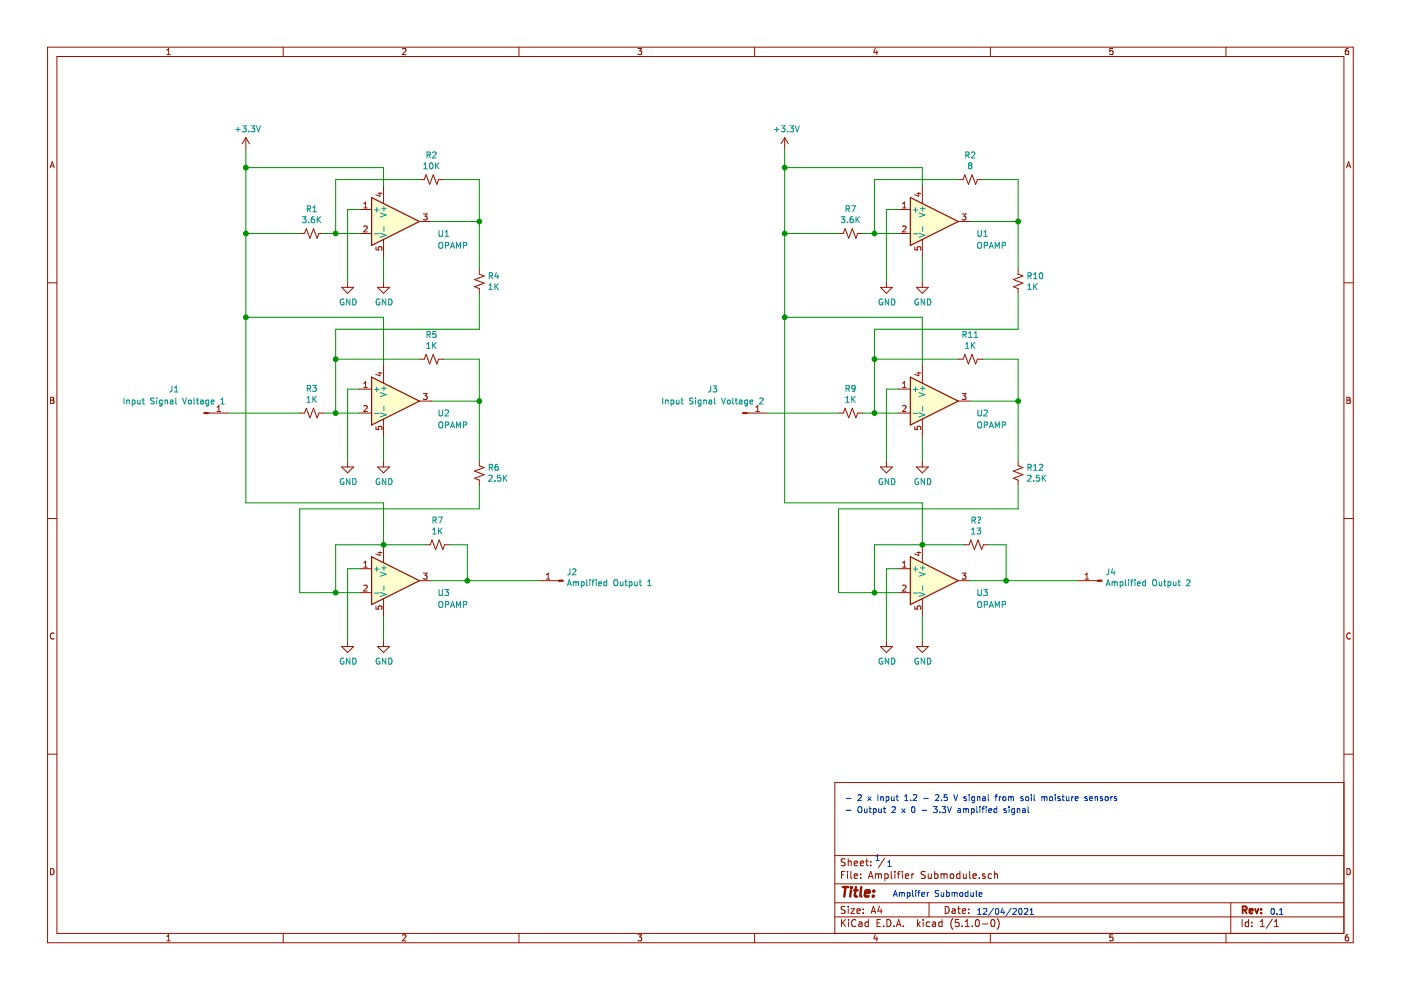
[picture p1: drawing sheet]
EESchema Schematic File Version 4
EELAYER 29 0
EELAYER END
$Descr A4 11693 8268
encoding utf-8
Sheet 1 1
Title ""
Date ""
Rev ""
Comp ""
Comment1 ""
Comment2 ""
Comment3 ""
Comment4 ""
$EndDescr
Text Notes 7450 7500 0    50   ~ 0
Amplifer Submodule
Text Notes 7050 6700 0    50   ~ 0
- 2 x Input 1.2 - 2.5 V signal from soil moisture sensors\n
Text Notes 7300 7200 0    50   ~ 0
1
Text Notes 7400 7250 0    50   ~ 0
1
Text Notes 10600 7650 0    50   ~ 0
0.1
Text Notes 8150 7650 0    50   ~ 0
12/04/2021
Text Notes 7050 6800 0    50   ~ 0
- Output 2 x 0 - 3.3V amplified signal 
$Comp
L pspice:OPAMP U1
U 1 1
P 3300 1850
F 0 "U1" H 3650 1750 50  0000 L CNN
F 1 "OPAMP" H 3650 1650 50  0000 L CNN
F 2 "" H 3300 1850 50  0001 C CNN
F 3 "~" H 3300 1850 50  0001 C CNN
	1    3300 1850
	1    0    0    -1  
$EndComp
$Comp
L power:GND #PWR?
U 1 1
P 3200 2350
F 0 "#PWR?" H 3200 2100 50  0001 C CNN
F 1 "GND" H 3205 2177 50  0000 C CNN
F 2 "" H 3200 2350 50  0001 C CNN
F 3 "" H 3200 2350 50  0001 C CNN
	1    3200 2350
	1    0    0    -1  
$EndComp
$Comp
L power:+3.3V #PWR?
U 1 1
P 2050 1250
F 0 "#PWR?" H 2050 1100 50  0001 C CNN
F 1 "+3.3V" H 2065 1423 50  0000 C CNN
F 2 "" H 2050 1250 50  0001 C CNN
F 3 "" H 2050 1250 50  0001 C CNN
	1    2050 1250
	1    0    0    -1  
$EndComp
$Comp
L Device:R_Small_US R1
U 1 1
P 2600 1950
F 0 "R1" V 2395 1950 50  0000 C CNN
F 1 "3.6K" V 2486 1950 50  0000 C CNN
F 2 "" H 2600 1950 50  0001 C CNN
F 3 "~" H 2600 1950 50  0001 C CNN
	1    2600 1950
	0    1    1    0   
$EndComp
Wire Wire Line
	2700 1950 2800 1950
Wire Wire Line
	2500 1950 2050 1950
Wire Wire Line
	3000 1750 2900 1750
Wire Wire Line
	3200 2150 3200 2350
$Comp
L power:GND #PWR?
U 1 1
P 2900 2350
F 0 "#PWR?" H 2900 2100 50  0001 C CNN
F 1 "GND" H 2905 2177 50  0000 C CNN
F 2 "" H 2900 2350 50  0001 C CNN
F 3 "" H 2900 2350 50  0001 C CNN
	1    2900 2350
	1    0    0    -1  
$EndComp
Wire Wire Line
	2900 1750 2900 2350
Wire Wire Line
	2050 1250 2050 1400
Wire Wire Line
	3200 1550 3200 1400
Wire Wire Line
	3200 1400 2050 1400
Connection ~ 2050 1400
Wire Wire Line
	2050 1400 2050 1950
Wire Wire Line
	3600 1850 4000 1850
Wire Wire Line
	4000 1850 4000 1500
Wire Wire Line
	4000 1500 3700 1500
$Comp
L Device:R_Small_US R2
U 1 1
P 3600 1500
F 0 "R2" V 3395 1500 50  0000 C CNN
F 1 "10K" V 3486 1500 50  0000 C CNN
F 2 "" H 3600 1500 50  0001 C CNN
F 3 "~" H 3600 1500 50  0001 C CNN
	1    3600 1500
	0    1    1    0   
$EndComp
Wire Wire Line
	3500 1500 2800 1500
Wire Wire Line
	2800 1500 2800 1950
Connection ~ 2800 1950
Wire Wire Line
	2800 1950 3000 1950
$Comp
L power:GND #PWR?
U 1 1
P 3200 3850
F 0 "#PWR?" H 3200 3600 50  0001 C CNN
F 1 "GND" H 3205 3677 50  0000 C CNN
F 2 "" H 3200 3850 50  0001 C CNN
F 3 "" H 3200 3850 50  0001 C CNN
	1    3200 3850
	1    0    0    -1  
$EndComp
Wire Wire Line
	3200 3650 3200 3850
$Comp
L power:GND #PWR?
U 1 1
P 2900 3850
F 0 "#PWR?" H 2900 3600 50  0001 C CNN
F 1 "GND" H 2905 3677 50  0000 C CNN
F 2 "" H 2900 3850 50  0001 C CNN
F 3 "" H 2900 3850 50  0001 C CNN
	1    2900 3850
	1    0    0    -1  
$EndComp
Wire Wire Line
	2900 3250 2900 3850
Wire Wire Line
	2900 3250 3000 3250
Wire Wire Line
	3600 3350 4000 3350
Wire Wire Line
	3200 2650 3200 3050
Wire Wire Line
	3200 2650 2050 2650
Wire Wire Line
	2050 2650 2050 1950
Connection ~ 2050 1950
Wire Wire Line
	2700 3450 2800 3450
$Comp
L Device:R_Small_US R3
U 1 1
P 2600 3450
F 0 "R3" V 2395 3450 50  0000 C CNN
F 1 "1K" V 2486 3450 50  0000 C CNN
F 2 "" H 2600 3450 50  0001 C CNN
F 3 "~" H 2600 3450 50  0001 C CNN
	1    2600 3450
	0    1    1    0   
$EndComp
$Comp
L Connector:Conn_01x01_Male J1
U 1 1
P 1700 3450
F 0 "J1" H 1450 3650 50  0000 C CNN
F 1 "Input Signal Voltage 1" H 1450 3550 50  0000 C CNN
F 2 "" H 1700 3450 50  0001 C CNN
F 3 "~" H 1700 3450 50  0001 C CNN
	1    1700 3450
	1    0    0    -1  
$EndComp
$Comp
L pspice:OPAMP U2
U 1 1
P 3300 3350
F 0 "U2" H 3650 3250 50  0000 L CNN
F 1 "OPAMP" H 3650 3150 50  0000 L CNN
F 2 "" H 3300 3350 50  0001 C CNN
F 3 "~" H 3300 3350 50  0001 C CNN
	1    3300 3350
	1    0    0    -1  
$EndComp
Wire Wire Line
	4000 3350 4000 3000
Wire Wire Line
	4000 3000 3700 3000
$Comp
L Device:R_Small_US R5
U 1 1
P 3600 3000
F 0 "R5" V 3395 3000 50  0000 C CNN
F 1 "1K" V 3486 3000 50  0000 C CNN
F 2 "" H 3600 3000 50  0001 C CNN
F 3 "~" H 3600 3000 50  0001 C CNN
	1    3600 3000
	0    1    1    0   
$EndComp
Wire Wire Line
	3500 3000 2800 3000
Wire Wire Line
	2800 3000 2800 3450
Connection ~ 2800 3450
Wire Wire Line
	2800 3450 3000 3450
Wire Wire Line
	4000 1850 4000 2250
Connection ~ 4000 1850
$Comp
L Device:R_Small_US R4
U 1 1
P 4000 2350
F 0 "R4" H 4068 2396 50  0000 L CNN
F 1 "1K" H 4068 2305 50  0000 L CNN
F 2 "" H 4000 2350 50  0001 C CNN
F 3 "~" H 4000 2350 50  0001 C CNN
	1    4000 2350
	1    0    0    -1  
$EndComp
Wire Wire Line
	4000 2450 4000 2750
Wire Wire Line
	4000 2750 2800 2750
Wire Wire Line
	2800 2750 2800 3000
Connection ~ 2800 3000
$Comp
L pspice:OPAMP U3
U 1 1
P 3300 4850
F 0 "U3" H 3650 4750 50  0000 L CNN
F 1 "OPAMP" H 3650 4650 50  0000 L CNN
F 2 "" H 3300 4850 50  0001 C CNN
F 3 "~" H 3300 4850 50  0001 C CNN
	1    3300 4850
	1    0    0    -1  
$EndComp
$Comp
L power:GND #PWR?
U 1 1
P 3200 5350
F 0 "#PWR?" H 3200 5100 50  0001 C CNN
F 1 "GND" H 3205 5177 50  0000 C CNN
F 2 "" H 3200 5350 50  0001 C CNN
F 3 "" H 3200 5350 50  0001 C CNN
	1    3200 5350
	1    0    0    -1  
$EndComp
Wire Wire Line
	3200 5150 3200 5350
$Comp
L power:GND #PWR?
U 1 1
P 2900 5350
F 0 "#PWR?" H 2900 5100 50  0001 C CNN
F 1 "GND" H 2905 5177 50  0000 C CNN
F 2 "" H 2900 5350 50  0001 C CNN
F 3 "" H 2900 5350 50  0001 C CNN
	1    2900 5350
	1    0    0    -1  
$EndComp
Wire Wire Line
	2900 4750 2900 5350
Wire Wire Line
	2900 4750 3000 4750
Wire Wire Line
	1900 3450 2500 3450
Wire Wire Line
	2050 2650 2050 4200
Wire Wire Line
	2050 4200 3200 4200
Wire Wire Line
	3200 4200 3200 4550
Connection ~ 2050 2650
$Comp
L Device:R_Small_US R6
U 1 1
P 4000 3950
F 0 "R6" H 4068 3996 50  0000 L CNN
F 1 "2.5K" H 4068 3905 50  0000 L CNN
F 2 "" H 4000 3950 50  0001 C CNN
F 3 "~" H 4000 3950 50  0001 C CNN
	1    4000 3950
	1    0    0    -1  
$EndComp
Wire Wire Line
	4000 3350 4000 3850
Connection ~ 4000 3350
Wire Wire Line
	4000 4050 4000 4250
Wire Wire Line
	4000 4250 2500 4250
Wire Wire Line
	2500 4250 2500 4950
$Comp
L Device:R_Small_US R7
U 1 1
P 3650 4550
F 0 "R7" V 3445 4550 50  0000 C CNN
F 1 "1K" V 3536 4550 50  0000 C CNN
F 2 "" H 3650 4550 50  0001 C CNN
F 3 "~" H 3650 4550 50  0001 C CNN
	1    3650 4550
	0    1    1    0   
$EndComp
Wire Wire Line
	2500 4950 2800 4950
Wire Wire Line
	3550 4550 3200 4550
Wire Wire Line
	2800 4550 2800 4950
Connection ~ 3200 4550
Wire Wire Line
	3200 4550 2800 4550
Connection ~ 2800 4950
Wire Wire Line
	2800 4950 3000 4950
Wire Wire Line
	3600 4850 3900 4850
Wire Wire Line
	3900 4850 3900 4550
Wire Wire Line
	3900 4550 3750 4550
Wire Wire Line
	3900 4850 4500 4850
Connection ~ 3900 4850
$Comp
L Connector:Conn_01x01_Male J2
U 1 1
P 4700 4850
F 0 "J2" H 4672 4782 50  0000 R CNN
F 1 "Amplified Output 1" H 4672 4873 50  0000 R CNN
F 2 "" H 4700 4850 50  0001 C CNN
F 3 "~" H 4700 4850 50  0001 C CNN
	1    4700 4850
	-1   0    0    1   
$EndComp
$Comp
L pspice:OPAMP U1
U 1 1
P 7800 1850
F 0 "U1" H 8150 1750 50  0000 L CNN
F 1 "OPAMP" H 8150 1650 50  0000 L CNN
F 2 "" H 7800 1850 50  0001 C CNN
F 3 "~" H 7800 1850 50  0001 C CNN
	1    7800 1850
	1    0    0    -1  
$EndComp
$Comp
L power:GND #PWR?
U 1 1
P 7700 2350
F 0 "#PWR?" H 7700 2100 50  0001 C CNN
F 1 "GND" H 7705 2177 50  0000 C CNN
F 2 "" H 7700 2350 50  0001 C CNN
F 3 "" H 7700 2350 50  0001 C CNN
	1    7700 2350
	1    0    0    -1  
$EndComp
$Comp
L power:+3.3V #PWR?
U 1 1
P 6550 1250
F 0 "#PWR?" H 6550 1100 50  0001 C CNN
F 1 "+3.3V" H 6565 1423 50  0000 C CNN
F 2 "" H 6550 1250 50  0001 C CNN
F 3 "" H 6550 1250 50  0001 C CNN
	1    6550 1250
	1    0    0    -1  
$EndComp
$Comp
L Device:R_Small_US R7
U 1 1
P 7100 1950
F 0 "R7" V 6895 1950 50  0000 C CNN
F 1 "3.6K" V 6986 1950 50  0000 C CNN
F 2 "" H 7100 1950 50  0001 C CNN
F 3 "~" H 7100 1950 50  0001 C CNN
	1    7100 1950
	0    1    1    0   
$EndComp
Wire Wire Line
	7200 1950 7300 1950
Wire Wire Line
	7000 1950 6550 1950
Wire Wire Line
	7500 1750 7400 1750
Wire Wire Line
	7700 2150 7700 2350
$Comp
L power:GND #PWR?
U 1 1
P 7400 2350
F 0 "#PWR?" H 7400 2100 50  0001 C CNN
F 1 "GND" H 7405 2177 50  0000 C CNN
F 2 "" H 7400 2350 50  0001 C CNN
F 3 "" H 7400 2350 50  0001 C CNN
	1    7400 2350
	1    0    0    -1  
$EndComp
Wire Wire Line
	7400 1750 7400 2350
Wire Wire Line
	6550 1250 6550 1400
Wire Wire Line
	7700 1550 7700 1400
Wire Wire Line
	7700 1400 6550 1400
Connection ~ 6550 1400
Wire Wire Line
	6550 1400 6550 1950
Wire Wire Line
	8100 1850 8500 1850
Wire Wire Line
	8500 1850 8500 1500
Wire Wire Line
	8500 1500 8200 1500
$Comp
L Device:R_Small_US R2
U 1 1
P 8100 1500
F 0 "R2" V 7895 1500 50  0000 C CNN
F 1 "8" V 7986 1500 50  0000 C CNN
F 2 "" H 8100 1500 50  0001 C CNN
F 3 "~" H 8100 1500 50  0001 C CNN
	1    8100 1500
	0    1    1    0   
$EndComp
Wire Wire Line
	8000 1500 7300 1500
Wire Wire Line
	7300 1500 7300 1950
Connection ~ 7300 1950
Wire Wire Line
	7300 1950 7500 1950
$Comp
L power:GND #PWR?
U 1 1
P 7700 3850
F 0 "#PWR?" H 7700 3600 50  0001 C CNN
F 1 "GND" H 7705 3677 50  0000 C CNN
F 2 "" H 7700 3850 50  0001 C CNN
F 3 "" H 7700 3850 50  0001 C CNN
	1    7700 3850
	1    0    0    -1  
$EndComp
Wire Wire Line
	7700 3650 7700 3850
$Comp
L power:GND #PWR?
U 1 1
P 7400 3850
F 0 "#PWR?" H 7400 3600 50  0001 C CNN
F 1 "GND" H 7405 3677 50  0000 C CNN
F 2 "" H 7400 3850 50  0001 C CNN
F 3 "" H 7400 3850 50  0001 C CNN
	1    7400 3850
	1    0    0    -1  
$EndComp
Wire Wire Line
	7400 3250 7400 3850
Wire Wire Line
	7400 3250 7500 3250
Wire Wire Line
	8100 3350 8500 3350
Wire Wire Line
	7700 2650 7700 3050
Wire Wire Line
	7700 2650 6550 2650
Wire Wire Line
	6550 2650 6550 1950
Connection ~ 6550 1950
Wire Wire Line
	7200 3450 7300 3450
$Comp
L Device:R_Small_US R9
U 1 1
P 7100 3450
F 0 "R9" V 6895 3450 50  0000 C CNN
F 1 "1K" V 6986 3450 50  0000 C CNN
F 2 "" H 7100 3450 50  0001 C CNN
F 3 "~" H 7100 3450 50  0001 C CNN
	1    7100 3450
	0    1    1    0   
$EndComp
$Comp
L Connector:Conn_01x01_Male J3
U 1 1
P 6200 3450
F 0 "J3" H 5950 3650 50  0000 C CNN
F 1 "Input Signal Voltage 2" H 5950 3550 50  0000 C CNN
F 2 "" H 6200 3450 50  0001 C CNN
F 3 "~" H 6200 3450 50  0001 C CNN
	1    6200 3450
	1    0    0    -1  
$EndComp
$Comp
L pspice:OPAMP U2
U 1 1
P 7800 3350
F 0 "U2" H 8150 3250 50  0000 L CNN
F 1 "OPAMP" H 8150 3150 50  0000 L CNN
F 2 "" H 7800 3350 50  0001 C CNN
F 3 "~" H 7800 3350 50  0001 C CNN
	1    7800 3350
	1    0    0    -1  
$EndComp
Wire Wire Line
	8500 3350 8500 3000
Wire Wire Line
	8500 3000 8200 3000
$Comp
L Device:R_Small_US R11
U 1 1
P 8100 3000
F 0 "R11" V 7895 3000 50  0000 C CNN
F 1 "1K" V 7986 3000 50  0000 C CNN
F 2 "" H 8100 3000 50  0001 C CNN
F 3 "~" H 8100 3000 50  0001 C CNN
	1    8100 3000
	0    1    1    0   
$EndComp
Wire Wire Line
	8000 3000 7300 3000
Wire Wire Line
	7300 3000 7300 3450
Connection ~ 7300 3450
Wire Wire Line
	7300 3450 7500 3450
Wire Wire Line
	8500 1850 8500 2250
Connection ~ 8500 1850
$Comp
L Device:R_Small_US R10
U 1 1
P 8500 2350
F 0 "R10" H 8568 2396 50  0000 L CNN
F 1 "1K" H 8568 2305 50  0000 L CNN
F 2 "" H 8500 2350 50  0001 C CNN
F 3 "~" H 8500 2350 50  0001 C CNN
	1    8500 2350
	1    0    0    -1  
$EndComp
Wire Wire Line
	8500 2450 8500 2750
Wire Wire Line
	8500 2750 7300 2750
Wire Wire Line
	7300 2750 7300 3000
Connection ~ 7300 3000
$Comp
L pspice:OPAMP U3
U 1 1
P 7800 4850
F 0 "U3" H 8150 4750 50  0000 L CNN
F 1 "OPAMP" H 8150 4650 50  0000 L CNN
F 2 "" H 7800 4850 50  0001 C CNN
F 3 "~" H 7800 4850 50  0001 C CNN
	1    7800 4850
	1    0    0    -1  
$EndComp
$Comp
L power:GND #PWR?
U 1 1
P 7700 5350
F 0 "#PWR?" H 7700 5100 50  0001 C CNN
F 1 "GND" H 7705 5177 50  0000 C CNN
F 2 "" H 7700 5350 50  0001 C CNN
F 3 "" H 7700 5350 50  0001 C CNN
	1    7700 5350
	1    0    0    -1  
$EndComp
Wire Wire Line
	7700 5150 7700 5350
$Comp
L power:GND #PWR?
U 1 1
P 7400 5350
F 0 "#PWR?" H 7400 5100 50  0001 C CNN
F 1 "GND" H 7405 5177 50  0000 C CNN
F 2 "" H 7400 5350 50  0001 C CNN
F 3 "" H 7400 5350 50  0001 C CNN
	1    7400 5350
	1    0    0    -1  
$EndComp
Wire Wire Line
	7400 4750 7400 5350
Wire Wire Line
	7400 4750 7500 4750
Wire Wire Line
	6400 3450 7000 3450
Wire Wire Line
	6550 2650 6550 4200
Wire Wire Line
	6550 4200 7700 4200
Wire Wire Line
	7700 4200 7700 4550
Connection ~ 6550 2650
$Comp
L Device:R_Small_US R12
U 1 1
P 8500 3950
F 0 "R12" H 8568 3996 50  0000 L CNN
F 1 "2.5K" H 8568 3905 50  0000 L CNN
F 2 "" H 8500 3950 50  0001 C CNN
F 3 "~" H 8500 3950 50  0001 C CNN
	1    8500 3950
	1    0    0    -1  
$EndComp
Wire Wire Line
	8500 3350 8500 3850
Connection ~ 8500 3350
Wire Wire Line
	8500 4050 8500 4250
Wire Wire Line
	8500 4250 7000 4250
Wire Wire Line
	7000 4250 7000 4950
$Comp
L Device:R_Small_US R?
U 1 1
P 8150 4550
F 0 "R?" V 7945 4550 50  0000 C CNN
F 1 "13" V 8036 4550 50  0000 C CNN
F 2 "" H 8150 4550 50  0001 C CNN
F 3 "~" H 8150 4550 50  0001 C CNN
	1    8150 4550
	0    1    1    0   
$EndComp
Wire Wire Line
	7000 4950 7300 4950
Wire Wire Line
	8050 4550 7700 4550
Wire Wire Line
	7300 4550 7300 4950
Connection ~ 7700 4550
Wire Wire Line
	7700 4550 7300 4550
Connection ~ 7300 4950
Wire Wire Line
	7300 4950 7500 4950
Wire Wire Line
	8100 4850 8400 4850
Wire Wire Line
	8400 4850 8400 4550
Wire Wire Line
	8400 4550 8250 4550
Wire Wire Line
	8400 4850 9000 4850
Connection ~ 8400 4850
$Comp
L Connector:Conn_01x01_Male J4
U 1 1
P 9200 4850
F 0 "J4" H 9172 4782 50  0000 R CNN
F 1 "Amplified Output 2" H 9172 4873 50  0000 R CNN
F 2 "" H 9200 4850 50  0001 C CNN
F 3 "~" H 9200 4850 50  0001 C CNN
	1    9200 4850
	-1   0    0    1   
$EndComp
$EndSCHEMATC
